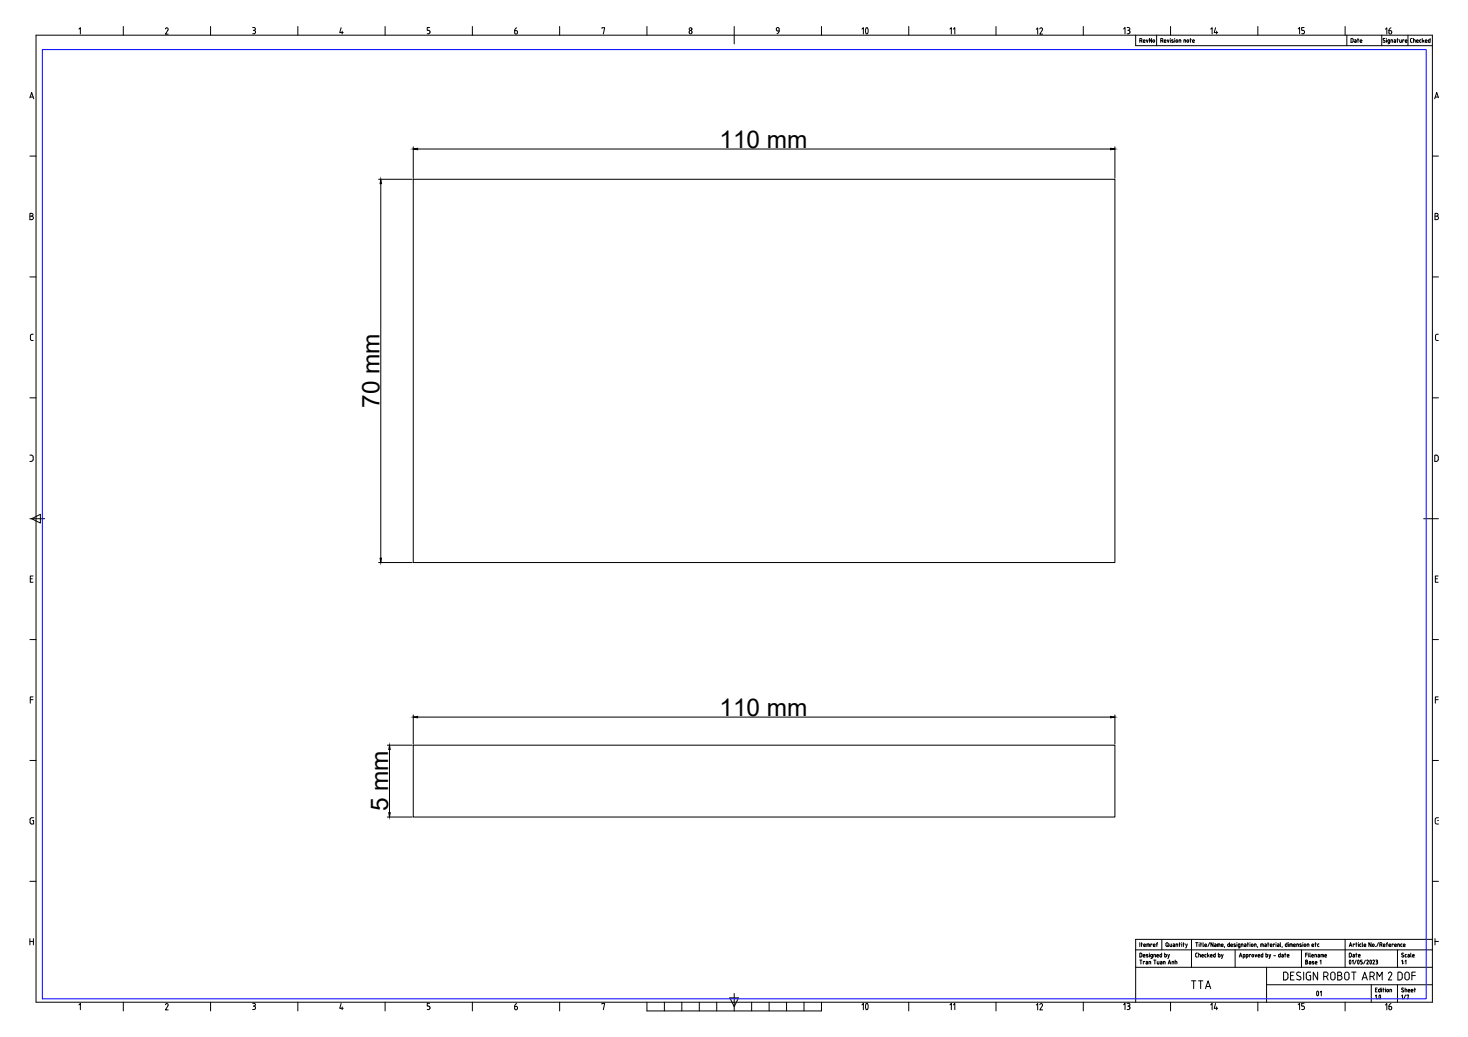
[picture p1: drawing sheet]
<svg xmlns="http://www.w3.org/2000/svg" width="841mm" height="594mm" viewBox="0 0 841 594" stroke-linecap="round" stroke-linejoin="round" font-family="sans-serif">
<!-- layer: Title Block -->
<g fill="none" stroke="#000" stroke-width=".57">
<path d="M45 17l1-1v3M71 15v5M95 17a.8 .8 0 0 1 1-1 .8 .8 0 0 1 0 1l-1 3h1M121 15v5M145 16h1a.8 .8 0 0 1 0 1M145 17h1M146 17a1 1 0 0 1 0 1 1 1 0 0 1 0 1h-1M171 15v5M195 16v3h2M196 18v1M221 15v5M246 16h-1v1h1a1 1 0 0 1 0 1 1 1 0 0 1 0 1h-1"/>
<path d="M271 15v5M321 15v5M345 16h1v3M371 15v5M421 15v10M446 18a.9 .9 0 0 1-1-1 .9 .9 0 0 1 0-1 .9 .9 0 0 1 1 1v2h-1M471 15v5M521 15v5M571 15v5M621 15v5M671 15v5M721 15v5"/>
<path d="M771 15v5M21 20h800v554h-800zM651 26h170M665 23h1a.6 .6 0 0 0 0-1h-1v2M666 23v1M667 24h1v-1h-1v1M667 24h1M669 23v1l1-1M671 22h.1M671 23v1M672 23h-1l1 1h-1M673 22h.1"/>
<path d="M673 23v1M675 24v-1h1v1M678 24v-1h1v1M682 23h1M682 22v2M683 24h1M683 24h1v-1h-1v1M792 20v6M793 23a.6 .6 0 0 1 0 1 .6 .6 0 0 1-1 0M794 23v1M795 24h1M795 23v1"/>
<path d="M796 23v2M796 25h-1M797 23v1M798 23v1M800 23v1h-1h1M801 22v2M802 23v1h1v-1M804 23v1M805 24h.1M805 24h1v-1h-1v1M17 56l1-3 1 4M17 56h2"/>
<path d="M822 56h2M824 56l-1-3-1 4M17 89h4M821 89h3M17 122h1a.8 .8 0 0 1 1 1 .8 .8 0 0 1-1 1 1 1 0 0 1 1 1 1 1 0 0 1-1 1h-1zM17 124h1M822 124h2v1M823 124a.8 .8 0 0 0 1-1 .8 .8 0 0 0-1-1h-1v4h2v-1M17 159h4M821 159h3M19 191l-2 1v2l1 1h1M824 191l-1 1h-1l1 3h1"/>
<path d="M17 228h4M821 228h3M17 261h2v1v2h-2M823 261l1 1v2h-1M823 261h-1v3h1M17 297h9M18 297l5-2v5zM816 297h8M17 332h2M19 330h-2v4h2M822 332h2M824 330h-2v4h2"/>
<path d="M17 366h4M821 366h3M19 399h-2v4M824 399h-2v4M17 401h2M822 401h2M17 436h4M821 436h3M19 468l-1 1-1 2 1 1h1v-2M824 470h.1M824 468l-1 1h-1v3h2M17 505h4"/>
<path d="M821 505h3M17 538v3M17 539h2M19 538v3M666 538v6M683 538v16M771 538v16M821 538h-170v36M822 539h2M822 538v3M651 544h170M651 554h170"/>
<path d="M653 546h1v2h-1zM653 540v2M653 550h1M654 550v2M654 541h1M654 540v2M655 548h1v-1h-1v1M655 548h1M655 542h1v-1h-1v1h1M656 551h-1v1M657 551v1M658 547h-1l1 1h-1"/>
<path d="M658 541v1M658 552v-1h1v1M658 541h-1v1M659 541v1M659 546h.1M659 547v1M660 541h-1v1M660 548h-1v-1h1v2h-1M661 542h1l-1-1v1h1M661 548v-1h1v1M661 550h1M662 550v2"/>
<path d="M663 541h.1M663 548h1l-1-1v1h1M663 551v1h1v-1M663 540v2M665 551h1v1h-1h1M666 546v2h-1v-1h1M667 552v-1v1M667 546v2h1v-1h-1M668 540h1v2a.6 .6 0 0 1-1 0zM669 542h.1M669 547l1 1M669 552l1-2 1 2"/>
<path d="M669 552h2M670 547l-1 2M670 541v1h1v-1M671 552v-1h1v1M672 541h1v1h-1h1M673 551h1v1M673 550v2M674 542v-1h1v1M675 541h1M676 540v2M677 540h.1M677 541v1"/>
<path d="M678 541h1M678 540v2M679 541l1 1M680 541l-1 2M685 540h1M686 540v2M686 546h-1v2h1M687 546v2M687 547h.1M687 540h.1M687 541v1M687 547l1 1"/>
<path d="M688 541h.1M688 540v2M688 548h1M688 548h1v-1l-1 1M689 540v2M690 542h1v-1h-1v1h1M691 547h-1v1h1M692 546v2M692 547l1 1M693 547l-1 1M693 540l-1 2M693 548h1"/>
<path d="M693 548h1v-1l-1 1M695 540v2l-1-2v2M696 541h.1M696 546v2h-1v-1h1M696 541l1 1h-1h1M697 542v-1h2v1M698 546v2h1v-1h-1M698 541v1M700 542h1l-1-1v1h1M700 547v1M701 547l-1 2M702 542l-1 1"/>
<path d="M704 540v2l-1-1h1M705 542h1v-1h-1v1h1M708 544v10M708 541h-1l1 1h-1M709 540h.1M709 541v1M710 548l1-2 1 2M710 548h1M710 542h-1l1-1v2h-1M711 542v-1h1v1M712 548h1v-1h-1v2M713 541h1v1h-1h1"/>
<path d="M714 548h1v-1h-1v2M715 541h.1M715 540v2M716 540h.1M716 541v1M716 547v1M719 542v-1h1v1M719 547v1l1-1M720 542v1M721 548h1M721 548h1v-1h-1v1M722 542v-1h2v1"/>
<path d="M723 541v1M723 546v2v-1M725 541v1M725 546v2h1v-1h-1M726 554v20M726 541h1M726 540v2M727 547v1M728 542h1l-1-1v1h1M728 547l-1 2M730 548h1M730 541h-1v1"/>
<path d="M731 540h.1M731 541v1M732 541h.1M732 541l1 1h-1h1M733 547v1M733 540l1 2M733 546v2h-1M733 547h-1M734 547h1v1h-1h1M735 542l-1 1M736 547h1M736 546v2"/>
<path d="M736 557l2 1v2l-2 1M737 557h-2v4h2M737 540v2l-1-1h1M737 548h1v-1l-1 1M737 548h1M738 540h.1M738 541v1M739 542v-1h1v1M739 559h2M740 541v1M741 542h1v-1h-1v1h1M741 557h-2v4h2"/>
<path d="M743 542v-1h1v1M744 557a1 1 0 0 0-1 1 1 1 0 0 0 0 1l2 1M744 557h1M745 542h.1M745 559a1.2 1.2 0 0 1 0 2 1.2 1.2 0 0 1-2 0M745 541l1 1h-1M746 544v10M746 540h.1M746 541v1M747 557v4M748 550h1v1a.6 .6 0 0 1 0 1h-1zM748 547h1"/>
<path d="M748 551h1M749 542v-1h1v1M749 546h-1v2M750 557l-2 1v3h1h2v-2h-1M750 557h1M750 546h.1M750 547v1M750 551h1v1h-1h1M750 546l1 2M751 548h2M752 542h1l-1-1v1h1M752 547l-1 1"/>
<path d="M753 547l-2 1M753 551h-1l1 1h-1M753 548v-1h1v1M753 541h1M753 552h1v-1l-1 1h1M754 540v2M755 557v4l-3-4v4M755 547h1v1h-1h1M756 541h-1v1h1M756 551l1-1v2M757 548v-1h1v1M757 547v1"/>
<path d="M759 548h1M759 548h1v-1h-1v1M760 557a1.3 1.3 0 0 1 1 1 1.3 1.3 0 0 1-1 1h-2M760 557h-2v4M760 559l1 2M763 557h2v3a1.2 1.2 0 0 1-1 1 1.2 1.2 0 0 1-2-1zM766 559h2M768 557a1 1 0 0 1 1 1 1 1 0 0 1-1 1M768 557h-2v4h2a1.3 1.3 0 0 0 1-1 1.3 1.3 0 0 0-1-1M771 557a1.3 1.3 0 0 1 1 0 1.3 1.3 0 0 1 1 1v2a1.2 1.2 0 0 1-1 1 1.2 1.2 0 0 1-2-1zM773 542l1-2v2M773 542h1"/>
<path d="M773 550v2l1-2M774 557h3M775 551v-1v2M776 557v4M776 541h-1v1M777 541h1M777 540v2M777 550l-1 2M778 550v2v-2M778 540h.1M778 541v1M780 541h-1v1h1"/>
<path d="M780 540l1 2M780 552h-1M781 542h1M781 541h1v1M782 541v1M782 550l-1 2M783 550h1l-1 2h1M785 550l1 1-1 1zM786 540v2l-2-2v2M786 557a1.3 1.3 0 0 1 1 1 1.3 1.3 0 0 1-1 1h-1M786 557h-1v4M786 559l1 2"/>
<path d="M786 550h1l-1 2h1M788 542h.1M788 550h1v1M788 551h1M789 551v1h-1M790 540l-1 2M790 541h1M791 541a.6 .6 0 0 0 1 0 .7 .7 0 0 0-1-1h-1v2M791 541l1 1M792 542h1v-1l-1 1h1M794 541h1M795 540l-1 2"/>
<path d="M796 542h1v-1h-1v1M796 542h1M796 557l-1 1M796 557l1 1-2 3h2M798 541h-1v1M799 542h1v-1h-1v1h1M801 544v10M801 542v-1h1v1M801 557h1l1 1v2l-1 1h-1zM803 551v-1v2M803 541l-1 1h1M804 542h1v-1h-1v1h1"/>
<path d="M804 546h-1v1h1a.6 .6 0 0 1 0 1 .6 .6 0 0 1-1 0M804 551h.1M804 552h.1M805 551v-1v2M805 557a1.3 1.3 0 0 1 1 0 1.3 1.3 0 0 1 1 1v2a1.2 1.2 0 0 1-1 1 1.2 1.2 0 0 1-1-1zM806 547h-1v1h1M807 547v1M808 546v2M809 559h2M809 548h1M809 548h1v-1h-1v1M811 557h-2v4"/>
<path d="M45 576l1-1v3M71 574v5M95 576a.8 .8 0 0 1 1-1 .8 .8 0 0 1 0 1l-1 3h1M121 574v5M145 575h1a.8 .8 0 0 1 0 1M145 576h1M146 576a1 1 0 0 1 0 1 1 1 0 0 1 0 1h-1M171 574v5M195 575v3h2M196 577v1M221 574v5M246 575h-1v1h1a1 1 0 0 1 0 1 1 1 0 0 1 0 1h-1"/>
<path d="M271 574v5M321 574v5M345 575h1v3M371 574v5h100v-5M381 574v5M391 574v5M401 574v5M411 574v5M418 572h5l-2 5zM421 569v10M431 574v5M441 574v5"/>
<path d="M451 574v5M461 574v5M521 574v5M571 574v5M621 574v5M671 574v5M721 574v5M726 564h95M771 574v5M780 561l2-4 1 4M781 560h2M786 564v10"/>
<path d="M789 561v-4l1 2 2-2v4M801 564v10M803 571v-1v2M804 566l-1 1h1a.6 .6 0 0 1 0 1 .6 .6 0 0 1-1 0M805 567h1v1M805 566v2M805 570l-1 2M806 570h1l-1 2M807 568h1v-1h-1v1M807 568h1M808 568h1v-1l-1 1M808 568h1"/>
<path d="M810 567h1M810 566v2"/>
<circle cx="396" cy="18" r=".9"/>
<circle cx="396" cy="17" r=".8"/>
<circle cx="674" cy="24" r=".7"/>
<circle cx="680" cy="24" r=".7"/>
<circle cx="717" cy="542" r=".7"/>
<circle cx="718" cy="548" r=".7"/>
<circle cx="747" cy="542" r=".7"/>
<circle cx="787" cy="542" r=".7"/>
</g>
<!-- layer: Viewport -->
<path d="M24 28h793v544h-793z" fill="none" stroke="#00f" stroke-width=".57"/>
<!-- layer: A-Walls -->
<g fill="none" stroke="#000" stroke-width=".57">
<path d="M237 84v18M239 85h397M639 84v18M217 103h19M218 105v215M237 103h402v219h-402zM217 322h19M237 410v16M239 411h397M639 410v16M222 427h14M223 429v37"/>
<path d="M237 427h402v41h-402zM222 468h14"/>
</g>
<path d="M237 85h2v1zM636 85h3l-3 1zM218 103l1 2h-1zM218 320h1l-1 2zM237 411l2-1v1zM636 410l3 1h-3zM223 427l1 2h-1zM223 466h1l-1 2z" fill="#000" stroke="#000" stroke-width=".57"/>
<g font-size="14">
<text x="412" y="85">110 mm</text>
<text x="217" y="234" transform="rotate(-90 217 234)">70 mm</text>
<text x="412" y="410">110 mm</text>
<text x="222" y="465" transform="rotate(-90 222 465)">5 mm</text>
</g>
<text font-size="11.5" x="490" y="581">10</text>
<text font-size="11" x="490" y="22">10</text>
<text font-size="8.8" x="750" y="573">01</text>
<text font-size="8.4" x="682" y="568">TTA</text>
<text font-size="7.9" x="786" y="574">1.0</text>
<g font-size="7.5">
<text x="294" y="21">6</text>
<text x="699" y="21" transform="rotate(-90 699 21)">14</text>
<text x="793" y="21">16</text>
</g>
<g font-size="7.1">
<text x="593" y="21">12</text>
<text x="648" y="20" transform="rotate(-90 648 20)">13</text>
<text x="749" y="20" transform="rotate(-90 749 20)">15</text>
<text x="294" y="580">6</text>
<text x="593" y="580">12</text>
<text x="648" y="580" transform="rotate(-90 648 580)">13</text>
<text x="693" y="580">14</text>
<text x="749" y="580" transform="rotate(-90 749 580)">15</text>
<text x="793" y="580">16</text>
</g>
<g font-size="6.2">
<text x="548" y="21" transform="rotate(-90 548 21)">11</text>
<text x="548" y="580" transform="rotate(-90 548 580)">11</text>
</g>
<text font-size="5.7" x="772" y="550">Date</text>
<g font-size="5.3">
<text x="652" y="25">RevNo</text>
<text x="773" y="25">Date</text>
<text x="807" y="25">Checked</text>
</g>
</svg>
